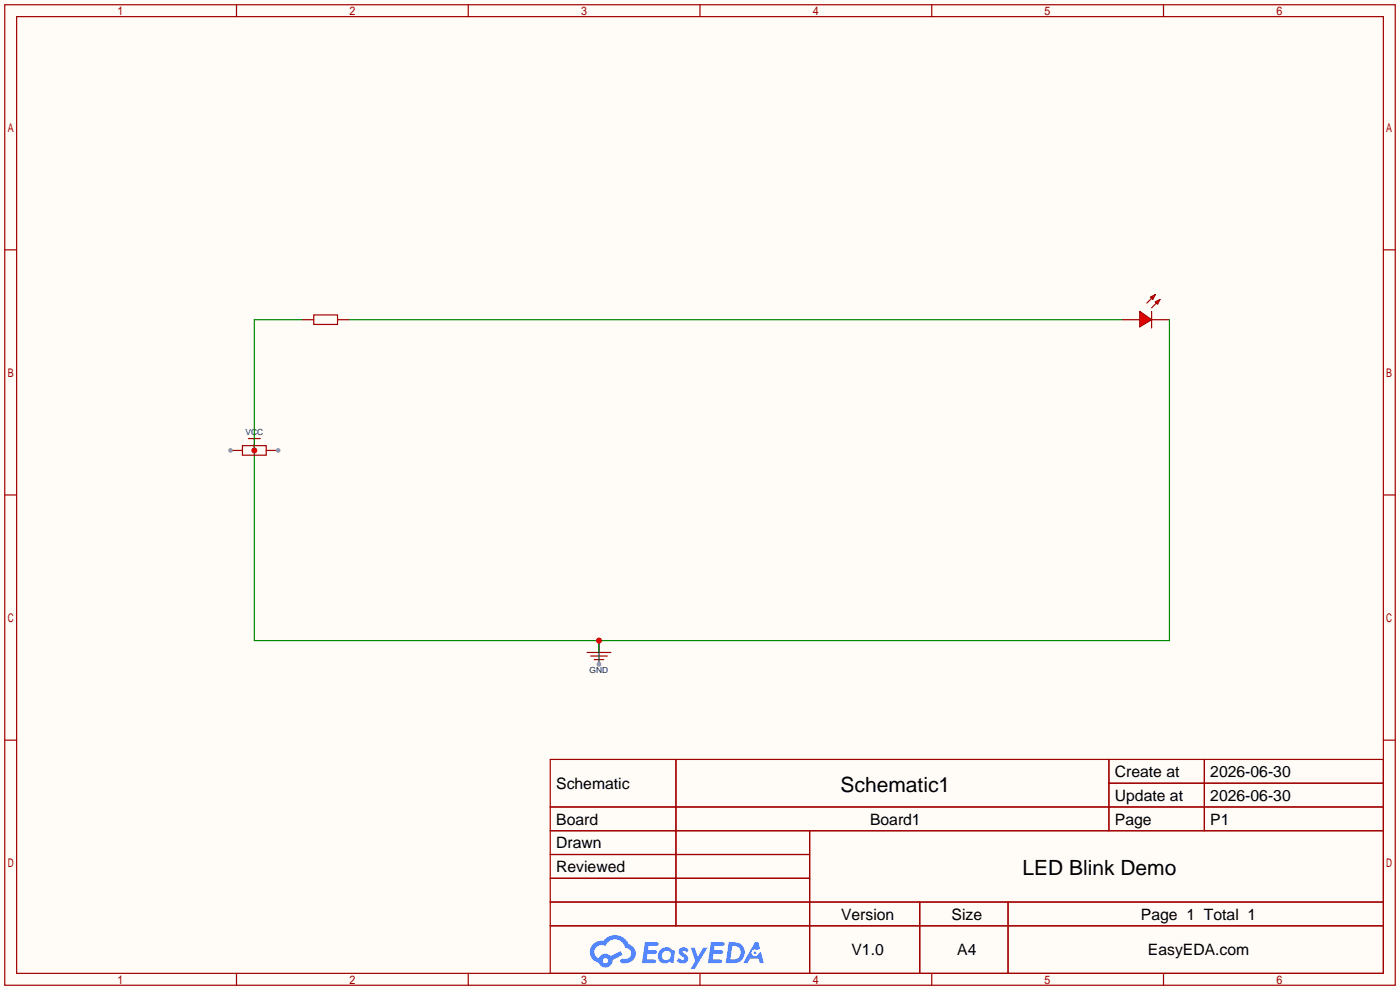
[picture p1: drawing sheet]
<svg xmlns="http://www.w3.org/2000/svg" width="299mm" height="212mm" viewBox="0 0 299 212" stroke-linecap="round" stroke-linejoin="round" font-family="sans-serif">
<path d="M0 0h299.2v211.6h-299.2z" fill="#fffcf7"/>
<g fill="none" stroke="#a10000" stroke-width=".25">
<path d="M1 1h297.2v209.6h-297.2zM3.6 3.6h292.1v204.4h-292.1zM50.5 1v2.6M100.1 1v2.6M149.6 1v2.6M199.1 1v2.6M248.7 1v2.6M1 53.4h2.6M295.7 53.4h2.5M1 105.8h2.6M295.7 105.8h2.5M1 158.2h2.6"/>
<path d="M295.7 158.2h2.5M117.6 162.3h178.1v45.7h-178.1zM117.6 172.5h178.1M117.6 177.5h178.1M144.5 162.3v35.6M173 177.5v30.5M237 162.3v15.2M237 167.4h58.7M257.4 162.3v15.2M117.6 182.6h55.4M117.6 192.8h178.1M117.6 187.7h55.4"/>
<path d="M117.6 197.9h178.1M196.6 192.8v15.2M215.4 192.8v15.2M50.5 208v2.6M100.1 208v2.6M149.6 208v2.6M199.1 208v2.6M248.7 208v2.6"/>
</g>
<g fill="#5487ff">
<path d="M145.3 202.7a1.3 1.3 0 0 1 1.9 .3l-.4 .6a.54 .54 0 0 0-.9-.2l.1 .2a1.34 1.34 0 0 1 .9 1.8 1.47 1.47 0 0 1-2.3-.1l.5-.6 .8 .5a.31 .31 0 0 0 .4-.3 .31 .31 0 0 0-.3-.4 1.12 1.12 0 0 1-.7-1.8z"/>
<path d="M147.6 202.5h.9l.6 2 1.2-2h.9l-2.7 4.6h-.9l1-1.7z"/>
<path d="M137.8 201.4h1.7a1.31 1.31 0 0 1 1.2 .2 .4 .4 0 0 1-.3 .5l-1.8 .1-.1 .9h1.6a.4 .4 0 0 1 .4 .4 .4 .4 0 0 1-.5 .4h-1.6l-.2 1.2h1.4a.46 .46 0 0 1 .5 0 .46 .46 0 0 1 .1 .5l-.4 .2h-2.6z"/>
<path d="M151.9 201.4h1.7a1.32 1.32 0 0 1 1.2 .2 .39 .39 0 0 1-.3 .5l-1.8 .1-.1 .9h1.6a.4 .4 0 0 1 .4 .4 .4 .4 0 0 1-.4 .4h-1.7l-.2 1.2h1.4a.46 .46 0 0 1 .5 0 .46 .46 0 0 1 .1 .5l-.4 .2h-2.6z"/>
<path d="M161.3 201.4h.8l.3 1.3-.6 .4a.75 .75 0 0 0-1.1 .3 .75 .75 0 0 0 .5 1 .75 .75 0 0 0 .9-.7l.5-.2 .6 2.3h-.8l-.3-.9h-1.8l-.5 .9h-1z"/>
<path d="M155.7 201.4l-.6 4.4h1.5a2.27 2.27 0 0 0 2.6-2.2 2.27 2.27 0 0 0-2.7-2.2zM156.5 202.1a1.5 1.5 0 0 1 1.8 1.6 1.5 1.5 0 0 1-1.9 1.4h-.3z"/>
<path d="M141.2 203a1.6 1.6 0 0 0-.3 2.3 1.6 1.6 0 0 0 2.3 .2l.7 .3 .3-2.4-.1-.3-.5-.1a1.58 1.58 0 0 0-2.4 0zM141.8 203.5a.98 .98 0 0 1 1.6 .4 .98 .98 0 0 1-1.1 1.3 .94 .94 0 0 1-.9-.7 .94 .94 0 0 1 .4-1z"/>
<path d="M126.8 201.8a2.37 2.37 0 0 0 1.1 4 1.54 1.54 0 0 0 1.8 1 1.54 1.54 0 0 0 1.2-1.6l2.2-1.1-.5-.8-2 1a1.57 1.57 0 0 0-2.7 .5 1.5 1.5 0 0 1-.7-2.1 1.5 1.5 0 0 1 2.2-.5 2.23 2.23 0 0 1 2.3-1.4 2.23 2.23 0 0 1 2 1.8 1.16 1.16 0 0 1 1.2 1.1 1.16 1.16 0 0 1-1.1 1.2h-.7a.47 .47 0 0 0-.5 .4 .47 .47 0 0 0 .4 .5 2.17 2.17 0 0 0 2.5-.9 2.17 2.17 0 0 0-.3-2.7l-.8-.4a3.2 3.2 0 0 0-5.5-.7l-1.1 .1zM128.8 205.3a.6 .6 0 0 1 1.2 0 .6 .6 0 0 1-1.2 0z"/>
<circle cx="161.4" cy="203.6" r=".28"/>
</g>
<path d="M239.8 68.3h3.8M246.1 68.3h3.8" fill="none" stroke="#870000" stroke-width=".25"/>
<path d="M246.1 66.5v3.6" fill="none" stroke="#a10000" stroke-width=".25"/>
<g fill="#f00" stroke="#a10000" stroke-width=".25">
<path d="M243.6 66.5l2.5 1.8-2.5 1.5z"/>
<path d="M245.9 63.5l1-.5-.5 1z"/>
<path d="M246.9 64.5l1-.5-.5 1z"/>
</g>
<path d="M67.1 67.3h5v2h-5zM246.1 63.8l-1 1M247.1 64.8l-1 1M53.1 93.7h2.5M54.4 93.7v1.3M125.5 139.4h5.1M126.2 140.2h3.6M127 141h2M127.8 141.7h.5" fill="none" stroke="#a10000" stroke-width=".25"/>
<path d="M64.5 68.3h2.6M72.1 68.3h2.6M54.4 95v1.3M128 136.9v2.5" fill="none" stroke="#870000" stroke-width=".25"/>
<path d="M64.5 68.3h-10.1v68.6h195.5v-68.6M74.7 68.3h165.1M128 136.9v5.1" fill="none" stroke="#008700" stroke-width=".25"/>
<g fill="#c00">
<circle cx="54.4" cy="96.3" r=".63"/>
<circle cx="128" cy="136.9" r=".63"/>
</g>
<circle cx="128" cy="142" r=".51" fill="#999"/>
<path d="M51.8 95.2h5.1v2.1h-5.1z" fill="none" stroke="#a10000" stroke-width=".25"/>
<path d="M56.9 96.3h2.5" fill="none" stroke="#870000" stroke-width=".25"/>
<circle cx="59.4" cy="96.3" r=".51" fill="#999"/>
<path d="M49.3 96.3h2.5" fill="none" stroke="#870000" stroke-width=".25"/>
<circle cx="49.3" cy="96.3" r=".51" fill="#999"/>
<g font-size="4.5">
<text x="179.7" y="169.2">Schematic1</text>
<text x="218.5" y="187">LED Blink Demo</text>
</g>
<g font-size="3.4">
<text x="238.3" y="166.1">Create at</text>
<text x="258.7" y="166.1">2026-06-30</text>
<text x="118.9" y="168.6">Schematic</text>
<text x="238.3" y="171.2">Update at</text>
<text x="258.7" y="171.2">2026-06-30</text>
<text x="118.9" y="176.2">Board</text>
<text x="185.9" y="176.2">Board1</text>
<text x="238.3" y="176.2">Page</text>
<text x="258.7" y="176.2">P1</text>
<text x="118.9" y="181.3">Drawn</text>
<text x="118.9" y="186.4">Reviewed</text>
<text x="179.7" y="196.6">Version</text>
<text x="203.4" y="196.6">Size</text>
<text x="243.9" y="196.6">Page 1 Total 1</text>
<text x="182" y="204.2">V1.0</text>
<text x="204.6" y="204.2">A4</text>
<text x="245.3" y="204.2">EasyEDA.com</text>
</g>
<g font-size="1.8" fill="#000080">
<text x="52.5" y="93">VCC</text>
<text x="126" y="143.8">GND</text>
</g>
</svg>
